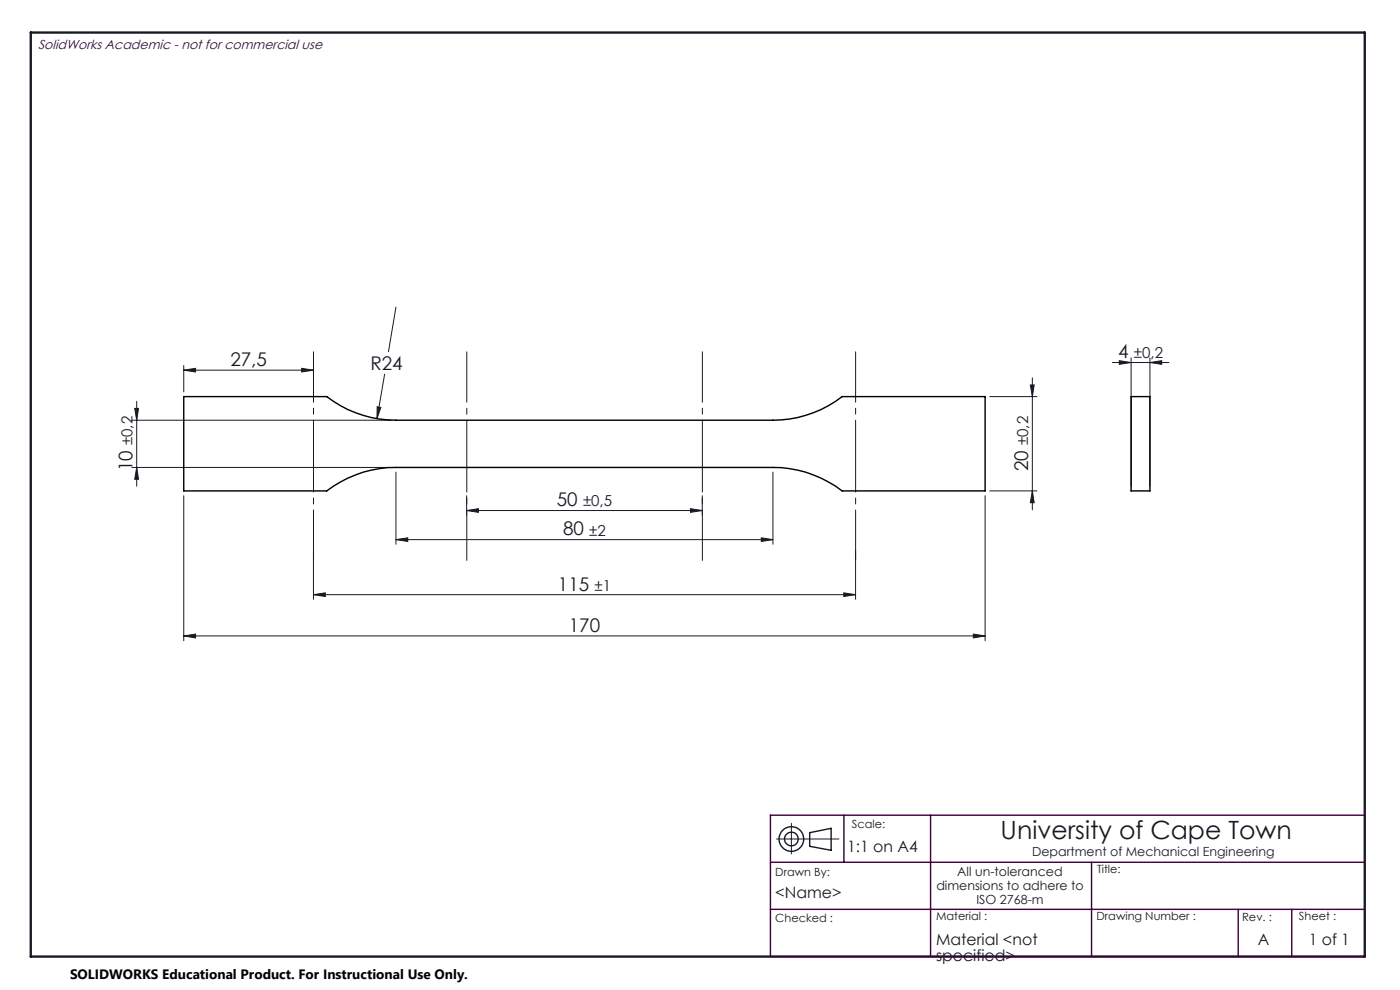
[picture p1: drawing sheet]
<svg xmlns="http://www.w3.org/2000/svg" width="297mm" height="210mm" viewBox="0 0 297 210" stroke-linecap="round" stroke-linejoin="round" font-family="sans-serif">
<g fill="none" stroke="#191924" stroke-width=".21">
<path d="M39 78.5l2.5-.4v.8zM39 77.5v5.6M39 78.5h27.5M64 78.1l2.5 .4-2.5 .4zM81.6 79.4l-1.6 9.4M84 65.1l-1.6 9.5M236 76.9h12M237.5 76.5l2.5 .4-2.5 .4zM240 75.9v27.2M243.9 76.9l2.6-.4v.8zM243.9 75.9v27.2M28 89.1h55"/>
<path d="M28 99.2h55M28.6 86.6h.8l-.4 2.5zM29 99.2l.4 2.5h-.8zM29 85.2v17.9M80 86.3l.8 .1-.8 2.4zM210 84.1h10M218.6 81.7h.8l-.4 2.4zM219 80.1v28.1M39 105.2v30.7M66.5 116.8v10.3M84 114.5l2.5-.4v.8zM84 100.1v15.4"/>
<path d="M84 114.5h80M99 108.3l2.5-.4v.8zM99 105.2v4.1M99 108.3h50M146.5 107.9l2.5 .4-2.5 .4zM149 105.2v4.1M161.5 114.1l2.5 .4-2.5 .4zM164 100.1v15.4M181.5 116.8v10.3M209 105.2v30.7M210 104.1h10M219 104.1l.4 2.5h-.8z"/>
<path d="M39 134.9l2.5-.4v.8zM39 134.9h170M66.5 126.1l2.5-.3v.7zM66.5 126.1h115M179 125.8l2.5 .3-2.5 .4zM206.5 134.5l2.5 .4-2.5 .4zM164.7 178h13.3M167.9 174.7v6.4"/>
</g>
<g fill="none" stroke="#191924" stroke-width=".3">
<path d="M171.8 176.6l4.5-.9v4.7l-4.5-.9z"/>
<circle cx="167.9" cy="178" r="1.45"/>
<circle cx="167.9" cy="178" r="2.61"/>
</g>
<path d="M99 74.6v44.3M149 74.6v44.3M66.5 118.9v-44.3M181.5 118.9v-44.3" fill="none" stroke="#191924" stroke-width=".21" stroke-dasharray="15.2 1.3 1.3 1.3" stroke-dashoffset="4.6"/>
<path d="M6.5 6.9h283v196h-283z" fill="none" stroke="#191924" stroke-width=".5"/>
<path d="M179 172.9v10M197.4 172.9v30M289.5 172.9h-126.1v30h126.1M163.4 192.9h126.1M163.4 182.9h126.1M231.6 182.9v20M262.7 192.9v10M274 192.9v10" fill="none" stroke="#400040" stroke-width=".3"/>
<g fill="#191924">
<path d="M39 78.5l2.5-.4v.8zM64 78.1l2.5 .4-2.5 .4z"/>
<path d="M243.9 76.9l2.6-.4v.8zM237.5 76.5l2.5 .4-2.5 .4z"/>
<path d="M80 86.3v2.5l.8-2.4zM39 134.9l2.5-.4v.8zM206.5 134.5l2.5 .4-2.5 .4z"/>
<path d="M84 114.5l2.5-.4v.8zM161.5 114.1l2.5 .4-2.5 .4z"/>
<path d="M99 108.3l2.5-.4v.8zM146.5 107.9l2.5 .4-2.5 .4z"/>
<path d="M179 125.8l2.5 .3-2.5 .4zM66.5 126.1l2.5-.3v.7z"/>
<path d="M218.6 81.7h.8l-.4 2.4zM219 104.1l.4 2.5h-.8z"/>
<path d="M28.6 86.6h.8l-.4 2.5zM29 99.2l.4 2.5h-.8z"/>
</g>
<path d="M39 84.1h30.3a24.1 24.1 0 0 0 14.7 5h80a24.1 24.1 0 0 0 14.6-5h30.4v20h-30.4a24.4 24.4 0 0 0-14.6-4.9h-80a23.7 23.7 0 0 0-14.7 4.9h-30.3zM240 84.1h3.9v20h-3.9z" fill="none" stroke="#000" stroke-width=".3"/>
<text font-size="5.3" fill="#191924" x="212.3" y="178">University of Cape Town</text>
<g font-size="4" fill="#191924">
<text x="48.9" y="77.6">27,5</text>
<text x="237.2" y="76">4</text>
<text x="78.6" y="78.5">R24</text>
<text x="28.1" y="100" transform="rotate(-90 28.1 100)">10</text>
<text x="218.1" y="100" transform="rotate(-90 218.1 100)">20</text>
<text x="118.1" y="107.4">50</text>
<text x="119.5" y="113.6">80</text>
<text x="118.4" y="125.3">115</text>
<text x="120.7" y="134">170</text>
</g>
<g font-size="3.3" fill="#191924">
<text x="179.7" y="180.7">1:1 on A4</text>
<text x="164.5" y="190.5">&lt;Name&gt;</text>
<text x="198.6" y="200.4">Material &lt;not</text>
<text x="198.6" y="203.9">specified&gt;</text>
<text x="266.9" y="200.5">A</text>
<text x="277.6" y="200.5">1 of 1</text>
</g>
<g font-size="3.2" fill="#191924">
<text x="240.5" y="76">±0,2</text>
<text x="28.1" y="94.5" transform="rotate(-90 28.1 94.5)">±0,2</text>
<text x="218.1" y="94.5" transform="rotate(-90 218.1 94.5)">±0,2</text>
<text x="123.7" y="107.4">±0,5</text>
<text x="125" y="113.6">±2</text>
<text x="126.1" y="125.3">±1</text>
</g>
<text font-size="2.9" x="14.9" y="207.6">SOLIDWORKS Educational Product. For Instructional Use Only.</text>
<text font-size="2.8" fill="#400040" x="8.1" y="10.3">SolidWorks Academic - not for commercial use</text>
<g font-size="2.7" fill="#191924">
<text x="203.1" y="185.8">All un-toleranced</text>
<text x="218.9" y="181.6">Department of Mechanical Engineering</text>
<text x="198.6" y="188.8">dimensions to adhere to</text>
<text x="207.1" y="191.8">ISO 2768-m</text>
</g>
<g font-size="2.4" fill="#191924">
<text x="180.7" y="175.7">Scale:</text>
<text x="164.5" y="185.8">Drawn By:</text>
<text x="232.7" y="185.2">Title:</text>
<text x="164.5" y="195.5">Checked :</text>
<text x="198.6" y="195.2">Material :</text>
<text x="232.6" y="195.2">Drawing Number :</text>
<text x="263.5" y="195.3">Rev. :</text>
<text x="275.6" y="195.2">Sheet :</text>
</g>
</svg>
